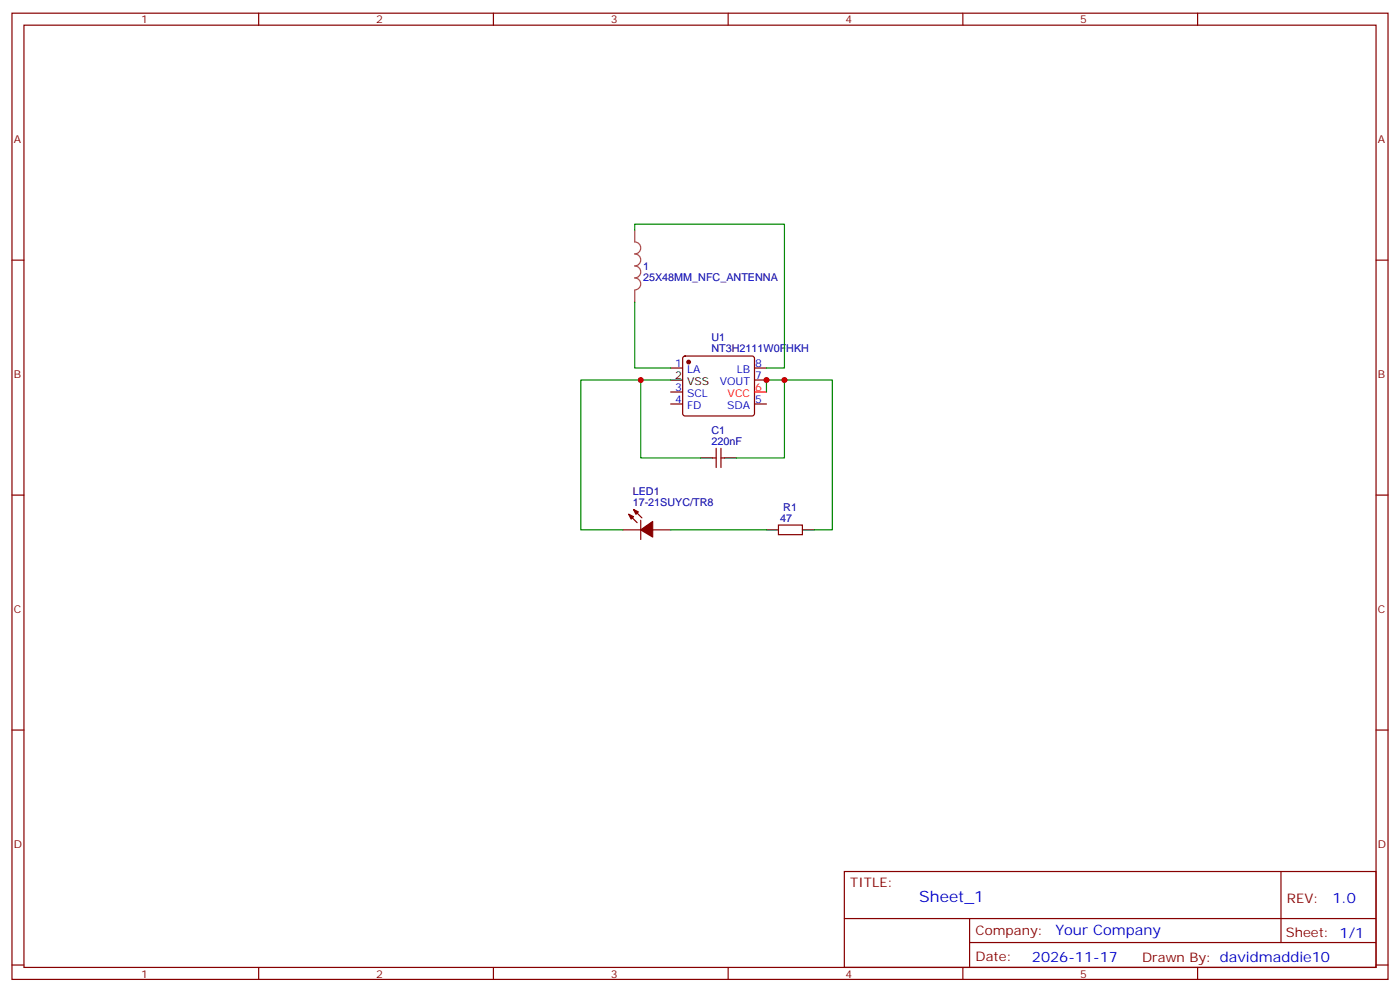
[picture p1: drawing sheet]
<svg xmlns="http://www.w3.org/2000/svg" width="412mm" height="292mm" viewBox="0 0 412 292" stroke-linecap="round" stroke-linejoin="round" font-family="sans-serif">
<g fill="none" stroke="#870000" stroke-width=".35">
<path d="M3.5 3.9h405.4v284.3h-405.4zM7.1 7.4h398.2v277.3h-398.2zM76.2 3.9v3.5M145.3 3.9v3.5M214.5 3.9v3.5M283.6 3.9v3.5M352.8 3.9v3.5M3.5 76.6h3.6M405.3 76.6h3.6M197.6 108.3h3.5M197.6 115.4h3.5M197.6 118.9h3.5"/>
<path d="M201.3 105l.5-.2h19.7l.5 .2 .2 .5v16.2l-.2 .5-.5 .2h-19.7l-.5-.2-.2-.5v-16.2zM222.2 108.3h3.6M222.2 118.9h3.6M222.2 111.8h3.6M209.9 134.8h1.1M211 131.9v5.7M212.4 131.9v5.7M212.4 134.8h1M3.5 145.7h3.6M183.4 155.9h5.3M185.2 151.3l2.5 2.5M186.6 149.9l2.5 2.5"/>
<path d="M188.7 153.1v5.7M192.3 155.9h5.3M229.3 154.5h7.1v2.8h-7.1zM405.3 145.7h3.6M3.5 214.8h3.6M405.3 214.8h3.6M248.7 256.5h156.6v28.2h-156.6zM377.3 256.5v20.9M248.7 270.3h156.5M285.6 277.4h119.6M285.6 270.3v14.1M3.5 284h3.6"/>
<path d="M76.2 284.7v3.5M145.3 284.7v3.5M214.5 284.7v3.5M283.6 284.7v3.5M352.8 284.7v3.5M405.3 284h3.6"/>
</g>
<g fill="#870000" stroke="#870000" stroke-width=".35">
<path d="M185.2 151.3l1.4 .7-.7 .8z"/>
<path d="M186.6 149.9l1.4 .7-.7 .7z"/>
<path d="M188.7 155.9l3.6-2.4v4.5z"/>
<circle cx="202.8" cy="106.5" r=".53"/>
</g>
<path d="M197.6 111.8h3.5M206.4 134.8h3.5M213.4 134.8h3.6M225.8 155.9h3.5M236.4 155.9h3.5" fill="none" stroke="#000" stroke-width=".35"/>
<path d="M222.2 115.4h3.6" fill="none" stroke="#f00" stroke-width=".35"/>
<path d="M187 67.7v3.5a1.76 1.76 0 0 1 1.7 1.8 1.76 1.76 0 0 1-1.7 1.7 1.76 1.76 0 0 1 1.7 1.8 1.76 1.76 0 0 1-1.7 1.8 1.76 1.76 0 0 1 1.7 1.7 1.76 1.76 0 0 1-1.7 1.8 1.76 1.76 0 0 1 1.7 1.8 1.76 1.76 0 0 1-1.7 1.7M187 85.4v3.5" fill="none" stroke="#a64a4a" stroke-width=".35"/>
<path d="M187 67.7v-1.7h44.1v42.3h-5.3M187 88.9v19.4h10.6M188.7 111.8h-17.6v44.1h12.3M197.6 111.8h-8.9v23h17.7M225.8 115.4v-3.6h5.3v23h-14.1M231.1 111.8h14.1v44.1h-5.3M197.6 155.9h28.2" fill="none" stroke="#008700" stroke-width=".35"/>
<g fill="#c00">
<circle cx="225.8" cy="111.8" r=".88"/>
<circle cx="231.1" cy="111.8" r=".88"/>
<circle cx="188.7" cy="111.8" r=".88"/>
</g>
<text font-size="4.6" fill="#00f" x="270.8" y="265.5">Sheet_1</text>
<g font-size="4.2" fill="#00f">
<text x="392.5" y="265.7">1.0</text>
<text x="310.9" y="275.3">Your Company</text>
<text x="304" y="283.1">2026-11-17</text>
</g>
<g font-size="3.9" fill="#800">
<text x="250.5" y="261.1">TITLE:</text>
<text x="379.1" y="265.7">REV:</text>
<text x="287.4" y="275.3">Company:</text>
<text x="378.7" y="275.9">Sheet: 1/1</text>
<text x="287.4" y="282.9">Date:</text>
<text x="336.4" y="283">Drawn By: davidmaddie10</text>
</g>
<g font-size="3.2" fill="#800">
<text x="41.6" y="6.9">1</text>
<text x="110.8" y="6.9">2</text>
<text x="179.9" y="6.9">3</text>
<text x="249.1" y="6.9">4</text>
<text x="318.2" y="6.9">5</text>
<text x="4.1" y="42">A</text>
<text x="405.9" y="42">A</text>
<text x="4.1" y="111.1">B</text>
<text x="405.9" y="111.1">B</text>
<text x="4.1" y="180.3">C</text>
<text x="405.9" y="180.3">C</text>
<text x="4.1" y="249.4">D</text>
<text x="405.9" y="249.4">D</text>
<text x="41.6" y="287.7">1</text>
<text x="110.8" y="287.7">2</text>
<text x="179.9" y="287.7">3</text>
<text x="249.1" y="287.7">4</text>
<text x="318.2" y="287.7">5</text>
</g>
<g font-size="3.2" fill="#000080">
<text x="189.4" y="82.6">25X48MM_NFC_ANTENNA</text>
<text x="189.4" y="79.5">1</text>
<text x="209.6" y="100.4">U1</text>
<text x="209.6" y="103.6">NT3H2111W0FHKH</text>
<text x="209.6" y="130.9">220nF</text>
<text x="209.6" y="127.7">C1</text>
<text x="186.4" y="148.9">17-21SUYC/TR8</text>
<text x="186.4" y="145.6">LED1</text>
<text x="229.9" y="153.5">47</text>
<text x="230.7" y="150.3">R1</text>
</g>
<g font-size="3.2" fill="#00f">
<text x="198.9" y="107.9">1</text>
<text x="222.4" y="107.9">8</text>
<text x="202.4" y="109.7">LA</text>
<text x="212" y="113.2">VOUT</text>
<text x="217" y="109.7">LB</text>
<text x="222.4" y="111.5">7</text>
<text x="198.9" y="115">3</text>
<text x="198.9" y="118.5">4</text>
<text x="202.4" y="116.8">SCL</text>
<text x="222.4" y="118.5">5</text>
<text x="202.4" y="120.3">FD</text>
<text x="214.2" y="120.3">SDA</text>
</g>
<g font-size="3.2">
<text x="198.9" y="111.5">2</text>
<text x="202.4" y="113.2">VSS</text>
</g>
<g font-size="3.2" fill="#f00">
<text x="214.3" y="116.8">VCC</text>
<text x="222.4" y="115">6</text>
</g>
</svg>
